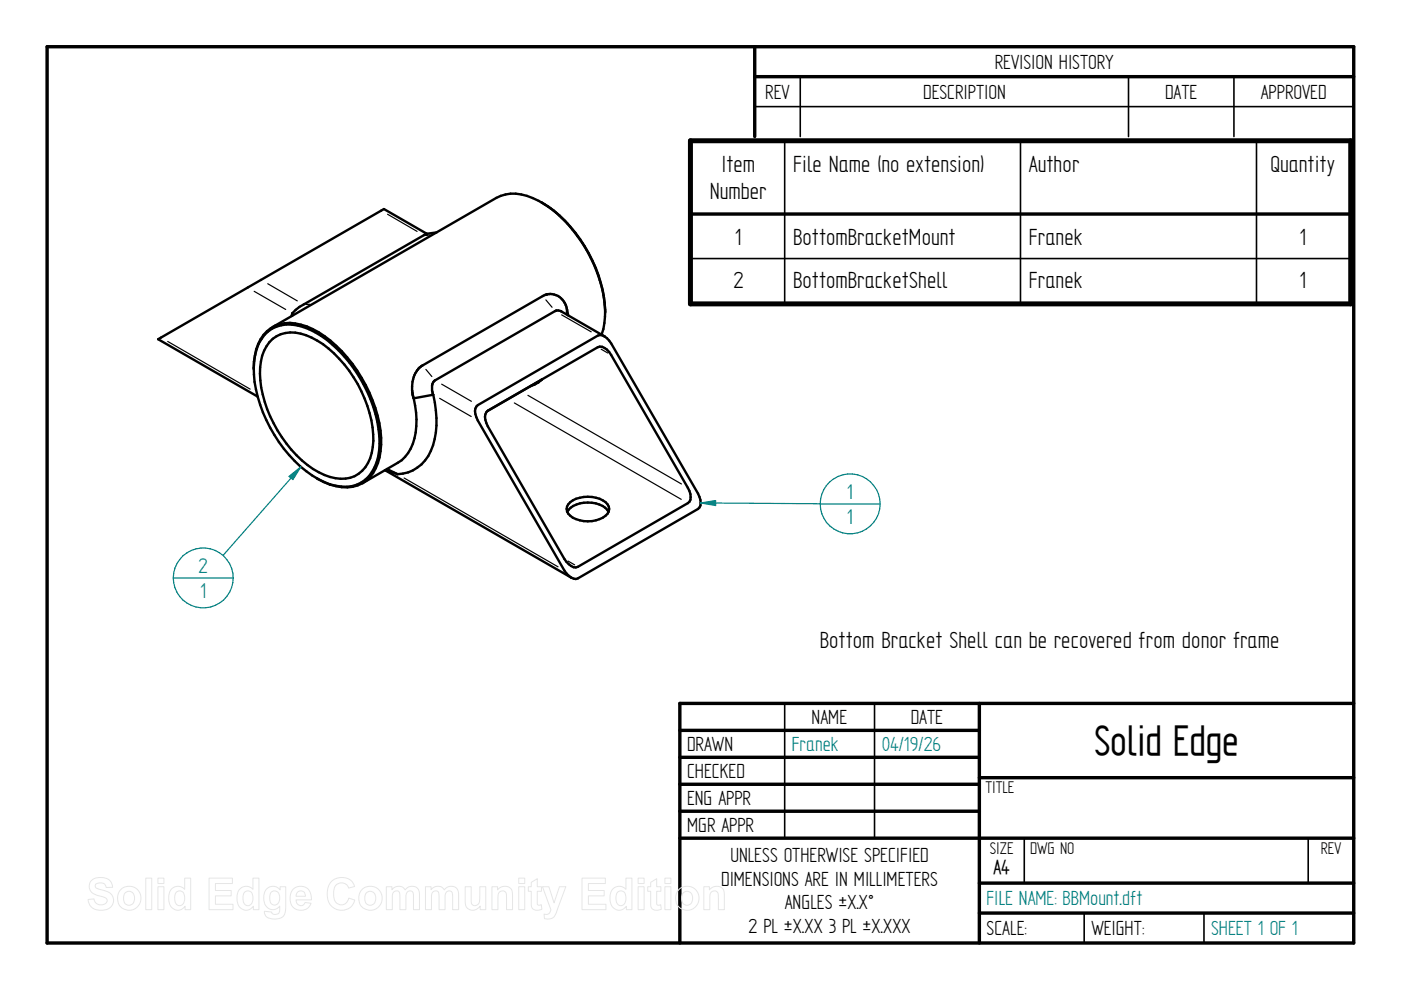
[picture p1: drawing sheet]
<svg xmlns="http://www.w3.org/2000/svg" width="297mm" height="210mm" viewBox="0 0 297 210" stroke-linecap="round" stroke-linejoin="round" font-family="sans-serif">
<g fill="none" stroke="#000" stroke-width=".72">
<path d="M10 9.9h277v190h-277zM160 9.9v19.1M160 16.3h127M144.1 154.9h63.5M207.6 149.1v50.8M287 149.1h-142.9v50.8M144.1 160.6h63.5M144.1 166.3h63.5M144.1 172h63.5M144.1 177.7h142.9M207.6 164.9h79.4M207.6 187.2h79.4"/>
<path d="M207.6 193.6h79.4"/>
</g>
<path d="M169.7 16.3v12.7M239.3 16.3v12.7M261.6 16.3v12.7M160 22.6h127M166.4 149.1v28.6M185.4 149.1v28.6M217.2 177.8v9.4M277.4 177.8v9.4M229.9 193.6v6.3M255.3 193.6v6.3" fill="none" stroke="#000" stroke-width=".34"/>
<g fill="none" stroke="#000" stroke-width=".51">
<path d="M90.3 49.6l-26.8 15.5-1.5 1.3M92.6 49.3l-2.1 .3-9.1-5.3-47.9 27.6 21.1 12.2M114.8 42.9a29.5 29.5 0 0 1 13.5 23.4M53.9 76.5a27 27 0 0 0 5.2 17.2 23.2 23.2 0 0 0 10.9 9 7.8 7.8 0 0 0 7.4-1 10.6 10.6 0 0 0 3-9.1 30 30 0 0 0-12.3-21.4 11.8 11.8 0 0 0-8.5-2.2 7.3 7.3 0 0 0-5.5 6.2l-.3 1.5v1.6M54.1 75.4a7.3 7.3 0 0 1 7.4-6.9 15.8 15.8 0 0 1 9.8 4.8 30.8 30.8 0 0 1 9.5 19.5 10.9 10.9 0 0 1-3.1 9.1l-.8 .5M57.1 72.6a6.8 6.8 0 0 1 7.8-1.5 23.1 23.1 0 0 1 11.7 11.9 21 21 0 0 1 2.2 13 6.5 6.5 0 0 1-8.8 5.1 21.3 21.3 0 0 1-11.2-9.8 22.9 22.9 0 0 1-3.5-14.7 8.4 8.4 0 0 1 1.8-4zM57.7 69.4l47.5-27.4a9.1 9.1 0 0 1 9 .6 29.3 29.3 0 0 1 13 16.8 18.1 18.1 0 0 1 .3 11.6M62 66.4l-.2 .6M62 66.4v.5M119 66l9.2 5.3M119 66l-.6-.2-.7 .2-25.5 14.6a2.07 2.07 0 0 0-.5 2.5l.2 .6M120.2 65.7l.3 1.2"/>
<path d="M120.2 65.7a3.5 3.5 0 0 0-4.9-3l-25.7 14.8a5.8 5.8 0 0 0-2.1 5.9l.2 1.1M120.2 65.7v1M128.2 71.3l-.5-.2-1 .1-25.4 14.7a1.95 1.95 0 0 0-.3 2.6l18.7 32.5 .4 .6 1 .9M128.2 71.3l.5 .4 .9 1.1 18.4 31.8a2.6 2.6 0 0 1 0 3.3l-25.5 14.7-.4 .2-1-.3M81.6 99.7l1.6 .5M81.8 99.8l39.3 22.7M82 99.4l2.3 1.1M87.7 84.5a16.2 16.2 0 0 1-.6 10.6 7.1 7.1 0 0 1-2.8 3l-7.4 4.3M91.9 83.7a18.2 18.2 0 0 1-1.1 13 8 8 0 0 1-6.5 3.8M91.9 83.7l-4.2 .8M103.1 87.4l.3-.3 23.3-13.5a2.55 2.55 0 0 1 2.9 1.7l16.2 28.1a2.45 2.45 0 0 1 0 3.3l-23.3 13.5a2.61 2.61 0 0 1-2.8-1.7l-16.3-28.1a3.2 3.2 0 0 1-.3-3zM112.5 81.9l1.7-.8 .7-.6-11.6 6.7"/>
<path d="M114.3 81l-.8 .3M67.1 101.4a10.7 10.7 0 0 0 8.8 1.5l1-.5M83.3 100.1l1 .4M120.9 106.5a6.4 6.4 0 0 1 7.9 .4 1.89 1.89 0 0 1-1 2.9 6.3 6.3 0 0 1-7.3-.9 1.72 1.72 0 0 1 .4-2.4zM129 108.5a5.2 5.2 0 0 0-5.2-1.9 4.3 4.3 0 0 0-3.5 1.9"/>
</g>
<g fill="#000">
<circle cx="90.3" cy="49.6" r=".25"/>
<circle cx="90.4" cy="49.6" r=".25"/>
<circle cx="90.5" cy="49.6" r=".25"/>
</g>
<g fill="none" stroke="#000" stroke-width=".25">
<path d="M82.2 45.4l6.2 3.7M91.2 49.8l-.9 .1M35.6 72.4l17.4 10.1M53.9 61.8l6.7 3.8M56.8 60.2l6.2 3.6M65.7 64.5l-.8 .1M90.3 78.3l1.3 1.5M115.7 63.6l1.3 1.6M119.1 66.8l6.2 3.6M127.5 74l1.4 .8M93.2 84.5l6.7 3.8M93.6 81.4l6.3 3.7"/>
<path d="M109 85.4l35.4 20.5M111.9 83.8l32.6 18.8M85.7 101.3l32.6 18.9M120.4 119l1.4 .8"/>
</g>
<path d="M148.5 106.6l25.4 .2" fill="none" stroke="#008080" stroke-width=".25"/>
<path d="M148.5 106.6l3.2-.5v1.1z" fill="#008080"/>
<path d="M63.8 99l-16.5 18.8M148.5 106.6l3.2-.5v1.1zM173.9 106.8a6.4 6.4 0 0 0 6.4 6.4 6.4 6.4 0 0 0 6.3-6.4M173.9 106.8a6.4 6.4 0 0 1 6.4-6.3 6.4 6.4 0 0 1 6.3 6.3M173.9 106.8h12.7" fill="none" stroke="#008080" stroke-width=".25"/>
<path d="M61.3 101l2.5-2-1.7 2.7z" fill="#008080"/>
<path d="M61.3 101l2.5-2-1.7 2.7zM36.7 122.6h12.7M36.7 122.6a6.4 6.4 0 0 1 6.4-6.4 6.4 6.4 0 0 1 6.3 6.4M49.4 122.6a6.4 6.4 0 0 1-6.3 6.3 6.4 6.4 0 0 1-6.4-6.3" fill="none" stroke="#008080" stroke-width=".25"/>
<path d="M166.4 29.8v34.6M216.4 29.8v34.6M266.4 29.8v34.6M146.4 54.8h140" fill="none" stroke="#000" stroke-width=".34"/>
<path d="M146.4 45.4h140" fill="none" stroke="#000" stroke-width=".72"/>
<path d="M146.4 29.8h140v34.6h-140z" fill="none" stroke="#000" stroke-width="1.1"/>
<g fill="none" stroke="#e6e6e6" stroke-width=".21">
<path d="M19.3 186.7a3.1 3.1 0 0 1 4.2 .2l.4 1.2-1.4 .1a1.3 1.3 0 0 0-1-1 1.3 1.3 0 0 0-1.3 .5l.2 .6 .8 .3a3.8 3.8 0 0 1 2.6 1.3 2.17 2.17 0 0 1-.2 2.3 2.17 2.17 0 0 1-2.2 .8 2.41 2.41 0 0 1-2.7-2.3l1.2-.1a1.45 1.45 0 0 0 1.3 1.3 1.45 1.45 0 0 0 1.5-1 1.64 1.64 0 0 0-1.7-1 2.06 2.06 0 0 1-1.9-2.7zM26.5 189.4a1.25 1.25 0 0 1 1.6-.2 1.25 1.25 0 0 1 .4 1.6 1.17 1.17 0 0 1-1.3 1.1 1.17 1.17 0 0 1-1-1.4zM30.9 186.2h1.3v6.7h-1.3zM33.5 186.2h1.3v1.1h-1.3zM33.5 188h1.3v4.9h-1.3zM36.3 188.6a1.9 1.9 0 0 1 2.9 0v-2.4h1.2v6.7h-1.2v-.7a1.9 1.9 0 0 1-2.2 .7 1.9 1.9 0 0 1-1.2-2l.1-1.4zM37.3 189.2a1.04 1.04 0 0 1 1.2-.2 1.04 1.04 0 0 1 .6 1.1 1.4 1.4 0 0 1-1.3 1.9 1.95 1.95 0 0 1-.5-2.8zM44.3 186.2h5v1.1h-3.6v1.5h3.3v1.1h-3.3v1.8h3.7v1.2h-5.1zM50.8 188.6a1.9 1.9 0 0 1 2.8 0v-2.4h1.3v6.7h-1.2v-.7a1.9 1.9 0 0 1-2.2 .7 1.9 1.9 0 0 1-1.2-2v-1.4zM51.8 189.2a1.04 1.04 0 0 1 1.2-.2 1.04 1.04 0 0 1 .6 1.1 1.4 1.4 0 0 1-1.3 1.9 1.95 1.95 0 0 1-.5-2.8zM56.5 188.6a1.88 1.88 0 0 1 2.9 .1v-.7h1.2v4.4a2.03 2.03 0 0 1-2.3 2.5 1.81 1.81 0 0 1-2.3-1.6l.1-.1 1.5 .2a.9 .9 0 0 0 1.1 .4 .9 .9 0 0 0 .6-1v-.7a1.87 1.87 0 0 1-2.1 .6 1.87 1.87 0 0 1-1.3-1.8l.1-1.4zM57.4 189.2a1.13 1.13 0 0 1 1.4-.1 1.13 1.13 0 0 1 .5 1.3 1.1 1.1 0 0 1-.6 1.3 1.1 1.1 0 0 1-1.4-.4l-.1-1.3z"/>
<path d="M62.1 188.6a2.27 2.27 0 0 1 2.5-.5 2.27 2.27 0 0 1 1.4 2.1v.6h-3.2a.99 .99 0 0 0 .7 1.2 .99 .99 0 0 0 1.2-.7l1.3 .2a2.34 2.34 0 0 1-3 1.4 2.34 2.34 0 0 1-1.5-2.9l.2-.8zM63.1 189.2a1 1 0 0 1 1.1-.2 1 1 0 0 1 .6 1h-2zM70.2 186.9a2.95 2.95 0 0 1 5 1.1l-1.3 .3a1.63 1.63 0 0 0-1.9-1.1 1.63 1.63 0 0 0-1.2 1.8 2.28 2.28 0 0 0 1.2 2.8 1.59 1.59 0 0 0 2-1.4l1.2 .4a3 3 0 0 1-3.5 2.1 3 3 0 0 1-2.3-3.3l.2-1.5zM77.6 189.4a1.25 1.25 0 0 1 1.6-.2 1.25 1.25 0 0 1 .4 1.6 1.17 1.17 0 0 1-1.3 1.1 1.17 1.17 0 0 1-1-1.4zM81.9 188h1.2v.6a1.66 1.66 0 0 1 2.8 .1 1.64 1.64 0 0 1 2-.8 1.64 1.64 0 0 1 1 1.8v3.2h-1.2v-3.2a.81 .81 0 0 0-1-.8 .81 .81 0 0 0-.6 1v3h-1.3v-3.1a.81 .81 0 0 0-.9-.9 .81 .81 0 0 0-.7 1v3h-1.3zM90.2 188h1.2v.6a1.66 1.66 0 0 1 2.8 .1 1.64 1.64 0 0 1 2-.8 1.64 1.64 0 0 1 1 1.8v3.2h-1.2v-3.2a.81 .81 0 0 0-1-.8 .81 .81 0 0 0-.6 1v3h-1.3v-3.1a.81 .81 0 0 0-.9-.9 .81 .81 0 0 0-.7 1v3h-1.3zM98.6 188h1.3v2.7a.94 .94 0 0 0 .8 1.3 .94 .94 0 0 0 1-1.1v-2.9h1.3v4.9h-1.2v-.8a1.69 1.69 0 0 1-2 .9 1.69 1.69 0 0 1-1.2-1.9zM104.3 188h1.2v.7a1.71 1.71 0 0 1 2.1-.8 1.71 1.71 0 0 1 1.1 1.9v3.1h-1.3v-2.5a1.11 1.11 0 0 0-.6-1.5 1.07 1.07 0 0 0-1.2 1.4v2.6h-1.3zM110 186.2h1.2v1.1h-1.2zM110 188h1.2v4.9h-1.2zM112.6 187.1l1.3-.8v1.7h.9v1h-.9v2.3a.49 .49 0 0 0 .2 .6 .49 .49 0 0 0 .7-.1l.1 1a1.44 1.44 0 0 1-2.3-.8v-3h-.6v-1h.6zM115 188h1.4l1.1 3.4 1.1-3.4h1.4l-2.1 5.5a1.84 1.84 0 0 1-2.5 1.3v-1a1 1 0 0 0 1.4-.9z"/>
<path d="M123.4 186.2h5v1.1h-3.6v1.5h3.3v1.1h-3.3v1.8h3.7v1.2h-5.1zM129.9 188.6a1.9 1.9 0 0 1 2.8 0v-2.4h1.3v6.7h-1.2v-.7a1.9 1.9 0 0 1-2.2 .7 1.9 1.9 0 0 1-1.3-2l.1-1.4zM130.9 189.2a1.04 1.04 0 0 1 1.2-.2 1.04 1.04 0 0 1 .6 1.1 1.4 1.4 0 0 1-1.3 1.9 1.95 1.95 0 0 1-.5-2.8zM135.3 186.2h1.3v1.1h-1.3zM135.3 188h1.3v4.9h-1.3zM138 187.1l1.2-.8v1.7h.9v1h-.9v2.3a.49 .49 0 0 0 .3 .6 .49 .49 0 0 0 .6-.1l.1 1a1.44 1.44 0 0 1-2.2-.8v-3h-.7v-1h.7zM141 186.2h1.2v1.1h-1.2zM141 188h1.2v4.9h-1.2zM144.8 189.4a1.25 1.25 0 0 1 1.6-.2 1.25 1.25 0 0 1 .4 1.6 1.17 1.17 0 0 1-1.3 1.1 1.17 1.17 0 0 1-1-1.4zM149.2 188h1.2v.7a1.71 1.71 0 0 1 2.1-.8 1.71 1.71 0 0 1 1.1 1.9v3.1h-1.3v-2.5a1.11 1.11 0 0 0-.6-1.5 1.07 1.07 0 0 0-1.2 1.4v2.6h-1.3z"/>
<circle cx="27.5" cy="190.4" r="2.53"/>
<circle cx="78.6" cy="190.4" r="2.53"/>
<circle cx="145.8" cy="190.4" r="2.53"/>
</g>
<text font-size="10.1" x="232" y="160.1">Solid Edge</text>
<g font-size="5.6">
<text x="153" y="36.5">Item</text>
<text x="168.1" y="36.5">File Name (no extension)</text>
<text x="218.1" y="36.5">Author</text>
<text x="269.4" y="36.5">Quantity</text>
<text x="150.5" y="42.2">Number</text>
<text x="155.8" y="51.9">1</text>
<text x="168.1" y="51.9">BottomBracketMount</text>
<text x="218.1" y="51.9">Franek</text>
<text x="275.5" y="51.9">1</text>
<text x="155.5" y="61.1">2</text>
<text x="168.1" y="61.1">BottomBracketShell</text>
<text x="218.1" y="61.1">Franek</text>
<text x="275.5" y="61.1">1</text>
<text x="173.8" y="137.3">Bottom Bracket Shell can be recovered from donor frame</text>
</g>
<g font-size="5.1" fill="#008080">
<text x="179.6" y="105.8">1</text>
<text x="179.6" y="111.1">1</text>
<text x="42.1" y="121.5">2</text>
<text x="42.5" y="126.8">1</text>
</g>
<g font-size="4.9">
<text x="210.9" y="14.6">REVISION HISTORY</text>
<text x="162.2" y="20.9">REV</text>
<text x="195.7" y="20.9">DESCRIPTION</text>
<text x="247" y="20.9">DATE</text>
<text x="267.3" y="20.9">APPROVED</text>
<text x="172.1" y="153.5">NAME</text>
<text x="193.1" y="153.5">DATE</text>
<text x="145.7" y="159.2">DRAWN</text>
<text x="145.7" y="164.9">CHECKED</text>
<text x="145.7" y="170.6">ENG APPR</text>
<text x="145.7" y="176.3">MGR APPR</text>
<text x="154.9" y="182.8">UNLESS OTHERWISE SPECIFIED</text>
<text x="152.9" y="187.8">DIMENSIONS ARE IN MILLIMETERS</text>
<text x="158.7" y="197.7">2 PL ±X.XX 3 PL ±X.XXX</text>
<text x="166.4" y="192.8">ANGLES ±X.X°</text>
<text x="209.2" y="198.2">SCALE:</text>
<text x="231.4" y="198.2">WEIGHT:</text>
</g>
<g font-size="4.9" fill="#008080">
<text x="167.9" y="159.2">Franek</text>
<text x="186.9" y="159.2">04/19/26</text>
<text x="209.2" y="191.9">FILE NAME: BBMount.dft</text>
<text x="256.8" y="198.3">SHEET 1 OF 1</text>
</g>
<text font-size="4.8" x="210.6" y="185.2">A4</text>
<g font-size="4.1">
<text x="208.9" y="168.1">TITLE</text>
<text x="209.8" y="181">SIZE</text>
<text x="218.4" y="181">DWG NO</text>
<text x="280" y="181">REV</text>
</g>
</svg>
